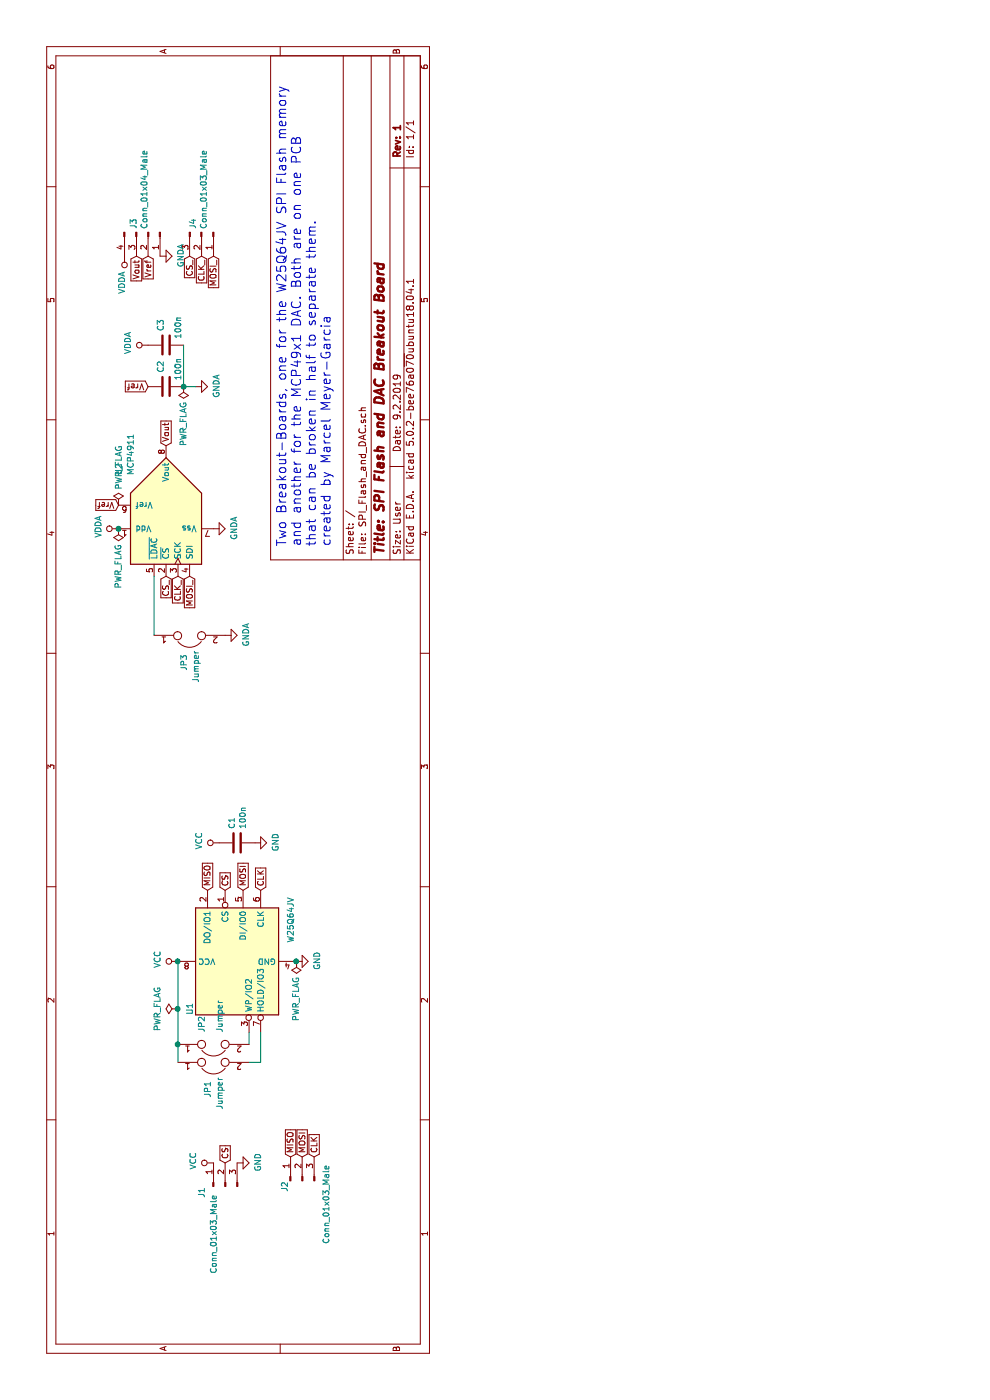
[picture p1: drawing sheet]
EESchema Schematic File Version 4
LIBS:SPI_Flash_and_DAC-cache
EELAYER 26 0
EELAYER END
$Descr User 11811 4016
encoding utf-8
Sheet 1 1
Title "SPI Flash and DAC Breakout Board"
Date "9.2.2019"
Rev "1"
Comp ""
Comment1 ""
Comment2 ""
Comment3 ""
Comment4 ""
$EndDescr
$Comp
L W25Q64JV:W25Q64JV U1
U 1 1
P 3700 2000
F 0 "U1" H 3300 2400 50  0000 C CNN
F 1 "W25Q64JV" H 4050 1550 50  0000 C CNN
F 2 "Package_SO:SOIJ-8_5.3x5.3mm_P1.27mm" H 4500 2100 50  0001 C CNN
F 3 "http://www.winbond.com/resource-files/w25q64jv%20revj%2003272018%20plus.pdf" H 3850 1900 50  0001 C CNN
	1    3700 2000
	1    0    0    -1  
$EndComp
$Comp
L Analog_DAC:MCP4911 U2
U 1 1
P 7350 1400
F 0 "U2" H 7800 1800 50  0000 L CNN
F 1 "MCP4911" H 7800 1700 50  0000 L CNN
F 2 "Package_SO:SOIC-8_3.9x4.9mm_P1.27mm" H 8350 1300 50  0001 C CNN
F 3 "http://ww1.microchip.com/downloads/en/DeviceDoc/22248a.pdf" H 8350 1300 50  0001 C CNN
	1    7350 1400
	1    0    0    -1  
$EndComp
$Comp
L power:GND #PWR04
U 1 1
P 3700 2500
F 0 "#PWR04" H 3700 2250 50  0001 C CNN
F 1 "GND" H 3705 2327 50  0000 C CNN
F 2 "" H 3700 2500 50  0001 C CNN
F 3 "" H 3700 2500 50  0001 C CNN
	1    3700 2500
	1    0    0    -1  
$EndComp
$Comp
L power:GNDA #PWR09
U 1 1
P 7350 1800
F 0 "#PWR09" H 7350 1550 50  0001 C CNN
F 1 "GNDA" H 7355 1627 50  0000 C CNN
F 2 "" H 7350 1800 50  0001 C CNN
F 3 "" H 7350 1800 50  0001 C CNN
	1    7350 1800
	1    0    0    -1  
$EndComp
$Comp
L power:VCC #PWR03
U 1 1
P 3700 1500
F 0 "#PWR03" H 3700 1350 50  0001 C CNN
F 1 "VCC" H 3717 1673 50  0000 C CNN
F 2 "" H 3700 1500 50  0001 C CNN
F 3 "" H 3700 1500 50  0001 C CNN
	1    3700 1500
	1    0    0    -1  
$EndComp
$Comp
L power:VDDA #PWR08
U 1 1
P 7350 1000
F 0 "#PWR08" H 7350 850 50  0001 C CNN
F 1 "VDDA" H 7367 1173 50  0000 C CNN
F 2 "" H 7350 1000 50  0001 C CNN
F 3 "" H 7350 1000 50  0001 C CNN
	1    7350 1000
	1    0    0    -1  
$EndComp
$Comp
L Device:Jumper JP3
U 1 1
P 6450 1600
F 0 "JP3" V 6400 1900 50  0000 R CNN
F 1 "Jumper" V 6500 2000 50  0000 R CNN
F 2 "Jumper:SolderJumper-2_P1.3mm_Open_RoundedPad1.0x1.5mm" H 6450 1600 50  0001 C CNN
F 3 "~" H 6450 1600 50  0001 C CNN
	1    6450 1600
	0    -1   1    0   
$EndComp
Wire Wire Line
	6450 1300 6950 1300
$Comp
L power:GNDA #PWR07
U 1 1
P 6450 1900
F 0 "#PWR07" H 6450 1650 50  0001 C CNN
F 1 "GNDA" H 6455 1727 50  0000 C CNN
F 2 "" H 6450 1900 50  0001 C CNN
F 3 "" H 6450 1900 50  0001 C CNN
	1    6450 1900
	1    0    0    -1  
$EndComp
$Comp
L Connector:Conn_01x04_Male J3
U 1 1
P 9850 1250
F 0 "J3" H 9823 1130 50  0000 R CNN
F 1 "Conn_01x04_Male" H 9823 1221 50  0000 R CNN
F 2 "Connector_PinHeader_2.54mm:PinHeader_1x04_P2.54mm_Vertical" H 9850 1250 50  0001 C CNN
F 3 "~" H 9850 1250 50  0001 C CNN
	1    9850 1250
	-1   0    0    1   
$EndComp
$Comp
L Connector:Conn_01x03_Male J4
U 1 1
P 9850 1700
F 0 "J4" H 9823 1630 50  0000 R CNN
F 1 "Conn_01x03_Male" H 9823 1721 50  0000 R CNN
F 2 "Connector_PinHeader_2.54mm:PinHeader_1x03_P2.54mm_Vertical" H 9850 1700 50  0001 C CNN
F 3 "~" H 9850 1700 50  0001 C CNN
	1    9850 1700
	-1   0    0    1   
$EndComp
$Comp
L power:VDDA #PWR012
U 1 1
P 9650 1050
F 0 "#PWR012" H 9650 900 50  0001 C CNN
F 1 "VDDA" V 9668 1178 50  0000 L CNN
F 2 "" H 9650 1050 50  0001 C CNN
F 3 "" H 9650 1050 50  0001 C CNN
	1    9650 1050
	0    -1   -1   0   
$EndComp
$Comp
L power:GNDA #PWR013
U 1 1
P 9650 1350
F 0 "#PWR013" H 9650 1100 50  0001 C CNN
F 1 "GNDA" H 9655 1177 50  0000 C CNN
F 2 "" H 9650 1350 50  0001 C CNN
F 3 "" H 9650 1350 50  0001 C CNN
	1    9650 1350
	1    0    0    -1  
$EndComp
Text GLabel 7550 1000 1    50   Input ~ 0
Vref
Text GLabel 9650 1250 0    50   Input ~ 0
Vref
Text GLabel 9650 1600 0    50   Input ~ 0
CS_
Text GLabel 6950 1400 0    50   Input ~ 0
CS_
Text GLabel 6950 1500 0    50   Input ~ 0
CLK_
Text GLabel 6950 1600 0    50   Input ~ 0
MOSI_
Text GLabel 9650 1700 0    50   Input ~ 0
CLK_
Text GLabel 9650 1800 0    50   Input ~ 0
MOSI_
Text GLabel 9650 1150 0    50   Input ~ 0
Vout
Text GLabel 8050 1400 2    50   Input ~ 0
Vout
$Comp
L Connector:Conn_01x03_Male J1
U 1 1
P 1800 1900
F 0 "J1" H 1750 2100 50  0000 C CNN
F 1 "Conn_01x03_Male" H 1400 2000 50  0000 C CNN
F 2 "Connector_PinHeader_2.54mm:PinHeader_1x03_P2.54mm_Vertical" H 1800 1900 50  0001 C CNN
F 3 "~" H 1800 1900 50  0001 C CNN
	1    1800 1900
	1    0    0    -1  
$EndComp
$Comp
L Connector:Conn_01x03_Male J2
U 1 1
P 1850 2550
F 0 "J2" H 1800 2700 50  0000 C CNN
F 1 "Conn_01x03_Male" H 1650 2350 50  0000 C CNN
F 2 "Connector_PinHeader_2.54mm:PinHeader_1x03_P2.54mm_Vertical" H 1850 2550 50  0001 C CNN
F 3 "~" H 1850 2550 50  0001 C CNN
	1    1850 2550
	1    0    0    -1  
$EndComp
$Comp
L power:VCC #PWR01
U 1 1
P 2000 1800
F 0 "#PWR01" H 2000 1650 50  0001 C CNN
F 1 "VCC" H 2017 1973 50  0000 C CNN
F 2 "" H 2000 1800 50  0001 C CNN
F 3 "" H 2000 1800 50  0001 C CNN
	1    2000 1800
	1    0    0    -1  
$EndComp
$Comp
L power:GND #PWR02
U 1 1
P 2000 2000
F 0 "#PWR02" H 2000 1750 50  0001 C CNN
F 1 "GND" H 2005 1827 50  0000 C CNN
F 2 "" H 2000 2000 50  0001 C CNN
F 3 "" H 2000 2000 50  0001 C CNN
	1    2000 2000
	1    0    0    -1  
$EndComp
Text GLabel 4300 1900 2    50   Input ~ 0
CS
Text GLabel 2000 1900 2    50   Input ~ 0
CS
Text GLabel 4300 1750 2    50   Input ~ 0
MISO
Text GLabel 2050 2450 2    50   Input ~ 0
MISO
Text GLabel 4300 2050 2    50   Input ~ 0
MOSI
Text GLabel 2050 2550 2    50   Input ~ 0
MOSI
Text GLabel 4300 2200 2    50   Input ~ 0
CLK
Text GLabel 2050 2650 2    50   Input ~ 0
CLK
$Comp
L Device:Jumper JP2
U 1 1
P 3000 1800
F 0 "JP2" V 2900 1700 50  0000 R CNN
F 1 "Jumper" V 3050 1700 50  0000 R CNN
F 2 "Jumper:SolderJumper-2_P1.3mm_Open_RoundedPad1.0x1.5mm" H 3000 1800 50  0001 C CNN
F 3 "~" H 3000 1800 50  0001 C CNN
	1    3000 1800
	0    -1   1    0   
$EndComp
$Comp
L Device:Jumper JP1
U 1 1
P 2850 1800
F 0 "JP1" V 2800 2100 50  0000 R CNN
F 1 "Jumper" V 2900 2200 50  0000 R CNN
F 2 "Jumper:SolderJumper-2_P1.3mm_Open_RoundedPad1.0x1.5mm" H 2850 1800 50  0001 C CNN
F 3 "~" H 2850 1800 50  0001 C CNN
	1    2850 1800
	0    -1   1    0   
$EndComp
Wire Wire Line
	2850 2100 2850 2200
Wire Wire Line
	2850 2200 3100 2200
Wire Wire Line
	3100 2100 3000 2100
Wire Wire Line
	2850 1500 3000 1500
Wire Wire Line
	3700 1500 3300 1500
Connection ~ 3700 1500
Connection ~ 3000 1500
$Comp
L power:VCC #PWR05
U 1 1
P 4700 1850
F 0 "#PWR05" H 4700 1700 50  0001 C CNN
F 1 "VCC" H 4717 2023 50  0000 C CNN
F 2 "" H 4700 1850 50  0001 C CNN
F 3 "" H 4700 1850 50  0001 C CNN
	1    4700 1850
	1    0    0    -1  
$EndComp
$Comp
L power:GND #PWR06
U 1 1
P 4700 2150
F 0 "#PWR06" H 4700 1900 50  0001 C CNN
F 1 "GND" H 4705 1977 50  0000 C CNN
F 2 "" H 4700 2150 50  0001 C CNN
F 3 "" H 4700 2150 50  0001 C CNN
	1    4700 2150
	1    0    0    -1  
$EndComp
$Comp
L Device:C C1
U 1 1
P 4700 2000
F 0 "C1" H 4815 2046 50  0000 L CNN
F 1 "100n" H 4815 1955 50  0000 L CNN
F 2 "Capacitor_SMD:C_0805_2012Metric_Pad1.15x1.40mm_HandSolder" H 4738 1850 50  0001 C CNN
F 3 "~" H 4700 2000 50  0001 C CNN
	1    4700 2000
	1    0    0    -1  
$EndComp
$Comp
L Device:C C2
U 1 1
P 8550 1400
F 0 "C2" H 8665 1446 50  0000 L CNN
F 1 "100n" H 8600 1300 50  0000 L CNN
F 2 "Capacitor_SMD:C_0805_2012Metric_Pad1.15x1.40mm_HandSolder" H 8588 1250 50  0001 C CNN
F 3 "~" H 8550 1400 50  0001 C CNN
	1    8550 1400
	1    0    0    -1  
$EndComp
$Comp
L Device:C C3
U 1 1
P 8900 1400
F 0 "C3" H 9015 1446 50  0000 L CNN
F 1 "100n" H 8950 1300 50  0000 L CNN
F 2 "Capacitor_SMD:C_0805_2012Metric_Pad1.15x1.40mm_HandSolder" H 8938 1250 50  0001 C CNN
F 3 "~" H 8900 1400 50  0001 C CNN
	1    8900 1400
	1    0    0    -1  
$EndComp
Text GLabel 8550 1250 1    50   Input ~ 0
Vref
$Comp
L power:VDDA #PWR011
U 1 1
P 8900 1250
F 0 "#PWR011" H 8900 1100 50  0001 C CNN
F 1 "VDDA" H 8917 1423 50  0000 C CNN
F 2 "" H 8900 1250 50  0001 C CNN
F 3 "" H 8900 1250 50  0001 C CNN
	1    8900 1250
	1    0    0    -1  
$EndComp
$Comp
L power:GNDA #PWR010
U 1 1
P 8550 1650
F 0 "#PWR010" H 8550 1400 50  0001 C CNN
F 1 "GNDA" H 8555 1477 50  0000 C CNN
F 2 "" H 8550 1650 50  0001 C CNN
F 3 "" H 8550 1650 50  0001 C CNN
	1    8550 1650
	1    0    0    -1  
$EndComp
Wire Wire Line
	8550 1550 8550 1650
Wire Wire Line
	8550 1550 8900 1550
Connection ~ 8550 1550
$Comp
L power:PWR_FLAG #FLG0101
U 1 1
P 3300 1500
F 0 "#FLG0101" H 3300 1575 50  0001 C CNN
F 1 "PWR_FLAG" H 3300 1674 50  0000 C CNN
F 2 "" H 3300 1500 50  0001 C CNN
F 3 "~" H 3300 1500 50  0001 C CNN
	1    3300 1500
	1    0    0    -1  
$EndComp
Connection ~ 3300 1500
Wire Wire Line
	3300 1500 3000 1500
$Comp
L power:PWR_FLAG #FLG0102
U 1 1
P 3700 2500
F 0 "#FLG0102" H 3700 2575 50  0001 C CNN
F 1 "PWR_FLAG" V 3700 2628 50  0000 L CNN
F 2 "" H 3700 2500 50  0001 C CNN
F 3 "~" H 3700 2500 50  0001 C CNN
	1    3700 2500
	0    -1   -1   0   
$EndComp
Connection ~ 3700 2500
$Comp
L power:PWR_FLAG #FLG0103
U 1 1
P 7350 1000
F 0 "#FLG0103" H 7350 1075 50  0001 C CNN
F 1 "PWR_FLAG" V 7350 1128 50  0000 L CNN
F 2 "" H 7350 1000 50  0001 C CNN
F 3 "~" H 7350 1000 50  0001 C CNN
	1    7350 1000
	0    -1   -1   0   
$EndComp
Connection ~ 7350 1000
$Comp
L power:PWR_FLAG #FLG0104
U 1 1
P 7550 1000
F 0 "#FLG0104" H 7550 1075 50  0001 C CNN
F 1 "PWR_FLAG" V 7550 1128 50  0000 L CNN
F 2 "" H 7550 1000 50  0001 C CNN
F 3 "~" H 7550 1000 50  0001 C CNN
	1    7550 1000
	0    1    1    0   
$EndComp
$Comp
L power:PWR_FLAG #FLG0106
U 1 1
P 8550 1550
F 0 "#FLG0106" H 8550 1625 50  0001 C CNN
F 1 "PWR_FLAG" V 8550 1678 50  0000 L CNN
F 2 "" H 8550 1550 50  0001 C CNN
F 3 "~" H 8550 1550 50  0001 C CNN
	1    8550 1550
	0    -1   -1   0   
$EndComp
Text Notes 7200 2800 0    79   ~ 0
Two Breakout-Boards, one for the W25Q64JV SPI Flash memory\nand another for the MCP49x1 DAC. Both are on one PCB\nthat can be broken in half to separate them.\ncreated by Marcel Meyer-Garcia
$EndSCHEMATC
